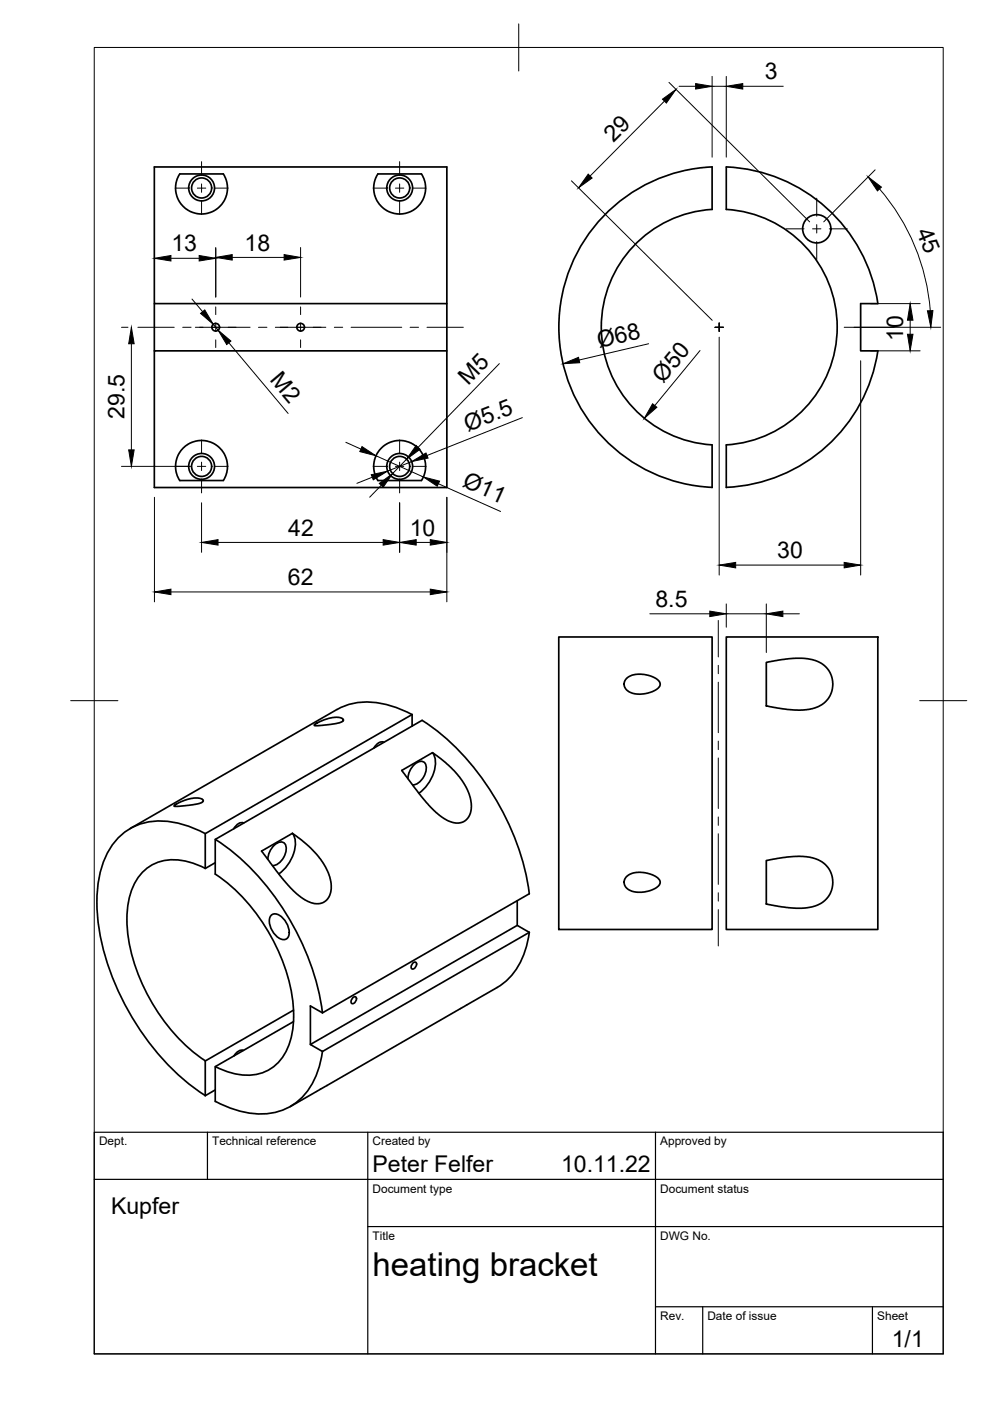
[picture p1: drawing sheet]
<svg xmlns="http://www.w3.org/2000/svg" width="210mm" height="297mm" viewBox="0 0 210 297" stroke-linecap="round" stroke-linejoin="round" font-family="sans-serif">
<!-- layer: Visible -->
<g fill="none" stroke="#000" stroke-width=".36">
<path d="M38.1 36.9h9.2l.7 1.3 .2 1.6-.2 1.6-.5 1.3-.7 .9-1 .8-1.9 .9h-2.1l-1.1-.3-1-.5-1.5-1.5-.5-.9-.4-1.2v-2.2zM80.1 36.9h9.2l.7 1.2 .2 1.4-.1 1.4-.6 1.7-.6 .8-.9 .9-.9 .5-1.2 .4-2.1 .1-1.8-.7-1.6-1.3-.6-1-.4-1.2-.1-1.9 .3-1.3zM151 35.4v9M151 35.4a34 34 0 0 0-32.5 34 34 34 0 0 0 32.5 33.9M151 44.4a25 25 0 0 0-23.5 25 25 25 0 0 0 23.5 24.9M32.7 64.4v10M94.7 64.4h-62v-29h62v68h-62v-29h62M186.1 64.4h-3.6v10h3.6a34 34 0 0 1-32.1 28.9M186.1 64.4a34 34 0 0 0-32.1-29v9a25 25 0 0 1 23.5 25 25 25 0 0 1-23.5 24.9M38.8 95.1l1.5-1.2 2.1-.5 1.2 .1 1 .2 1.5 .9 1.4 1.5 .7 1.8v1.1l-.1 1.2-.8 1.7h-9.2l-.8-1.9v-1.7l.5-1.9zM80.8 95.1l1.6-1.2 2-.5 1.2 .1 1.1 .2 1.5 .9 1.3 1.5 .7 2-.1 1.9-.8 1.9h-9.2l-.7-1.7-.2-1.8 .5-1.6zM151 94.3v9.1"/>
<path d="M154 94.3v9.1M118.5 135.1h32.5v62h-32.5zM154 135.1h32.1v62h-32.1zM66.7 153.6l1.7-.9 2.1-.6h1.4l.6 .2 .3 .3-.4 .5-1.3 .3-3.7 .5-.7-.1zM81.4 157.4a1.87 1.87 0 0 0-2.1 1.2M87.4 154v-2.5l-43.9 25.2v7.4l2.1-1.2M87.4 151.5a18.1 18.1 0 0 0-13.9-2l-2 .9-43.9 25.3M89.5 152.7l-43.9 25.3v7.3M89.5 152.7a52.8 52.8 0 0 1 19.5 24.6 48.2 48.2 0 0 1 3.2 12.2l-43.8 25.2M91.7 159.6a5.3 5.3 0 0 1-.3 5.5l-1.1 1.8-1.5 1.3M132.9 143.8l.6-.4 1-.4h2.3l1.4 .4 1.1 .6 .5 .6 .2 .7-.6 .8-1.5 .7-1.6 .3h-2l-1.1-.6-.7-.7-.1-1.1zM162.5 140.4l3.4-.6 2.8-.2h2.4l1.6 .4 1.1 .4 1.6 1.3 .9 1.6 .3 1.2v1.1l-.6 2-1 1.2-.7 .5-1 .6-1.9 .5-3.3 .1-5.6-.8z"/>
<path d="M37 170.8l1.6-.9 2.1-.6 1.6-.1 .6 .2 .2 .3-.3 .5-1.8 .4-3.3 .4-.7-.1zM43.5 176.7a17.9 17.9 0 0 0-13.6-2 12.9 12.9 0 0 0-8.2 8.7 32.5 32.5 0 0 0 .3 18.4 55.2 55.2 0 0 0 19.8 29.3l1.7 1.2M45.6 178a52.8 52.8 0 0 1 19.5 24.5 48.2 48.2 0 0 1 3.3 12.2M51.7 174.5a1.87 1.87 0 0 0-2.2 1.2M62 176.7a5.3 5.3 0 0 1-.3 5.5l-1.1 1.8-1.5 1.3M85.2 163.4l6.5-3.8 .2 .2 2.6 1.9 1.8 1.7 1.1 1.3 1.4 2.1 .7 1.6 .4 2-.1 1.6-.5 1.3-.5 .6-.7 .4-1.4 .2-1.6-.4-1.5-.9-1.5-1.3-1.7-1.8zM86.5 165.1a3.9 3.9 0 0 1 2.6-3.7 1.24 1.24 0 0 1 1.3 1.7 3.7 3.7 0 0 1-2.9 3.3M43.5 184.1a13 13 0 0 0-10.1-1.3 10.3 10.3 0 0 0-6.2 8.6 31.9 31.9 0 0 0 4.1 19.5 37.8 37.8 0 0 0 12.2 14M45.6 185.3a39.8 39.8 0 0 1 16.6 28.3 15.1 15.1 0 0 1-3.3 11.7 9.7 9.7 0 0 1-10 2.1l-3.2-1.3M55.5 180.5l6.5-3.8 .5 .3 3.4 2.8 2 2.3 1.1 1.7 .9 2 .3 1.9-.1 1.5-.7 1.4-1 .8-1.4 .2-1.6-.4-1.6-.9-1.5-1.4-2.2-2.3zM56.8 182.2a3.9 3.9 0 0 1 2.6-3.7 1.24 1.24 0 0 1 1.3 1.7 3.7 3.7 0 0 1-2.9 3.3M57.4 194.2a1.47 1.47 0 0 1 2.3 .2 4 4 0 0 1 1.3 4.4 1.47 1.47 0 0 1-2.3-.2 4 4 0 0 1-1.3-4.4z"/>
<path d="M109.7 191v5.2l2.5 1.5M109.7 196.2l-43.9 25.3 2.6 1.4 43.8-25.2M112.2 197.7a15.2 15.2 0 0 1-6.8 11.7l-37.5 21.5M132.9 185.8l.7-.5 1-.3 1.2-.1 1.1 .2 1.4 .4 1.1 .6 .5 .5 .1 .7-.7 .8-1.4 .7-1.9 .4-1.5-.1-1.2-.5-.8-.8-.2-1zM162.5 182.4l3.6-.6 3.1-.2 2.6 .2 1.8 .5 1.4 1.1 .8 .9 .5 .9 .3 2.1-.2 1-.4 1.3-.8 1-1.2 .9-1.3 .6-1.6 .4h-3.9l-4.7-.8zM62.2 216.6l-16.6 9.6v7.3M62.2 214.2l-18.7 10.7v7.4l2.1-1.2M68.4 214.7l-2.6-1.4v8.2M74.8 211.6l.6-.2a.94 .94 0 0 1-.8 1.4 .81 .81 0 0 1 .2-1.2zM87.5 204.2l.7-.2a.94 .94 0 0 1-.9 1.4 .81 .81 0 0 1 .2-1.2zM51.6 222.7a1.77 1.77 0 0 0-2 1.2M67.9 230.9l-6.3 3.7"/>
<path d="M68.4 222.9a15.4 15.4 0 0 1-6.4 11.4 14.3 14.3 0 0 1-12.6 .8l-3.7-1.6"/>
<circle cx="42.7" cy="39.9" r="2.13"/>
<circle cx="42.7" cy="39.9" r="2.74"/>
<circle cx="84.7" cy="39.9" r="2.13"/>
<circle cx="84.7" cy="39.9" r="2.74"/>
<circle cx="173.2" cy="48.5" r="3"/>
<circle cx="45.7" cy="69.4" r=".81"/>
<circle cx="63.7" cy="69.4" r=".81"/>
<circle cx="42.7" cy="98.9" r="2.13"/>
<circle cx="42.7" cy="98.9" r="2.74"/>
<circle cx="84.7" cy="98.9" r="2.13"/>
<circle cx="84.7" cy="98.9" r="2.74"/>
</g>
<!-- layer: BORDER -->
<path d="M20 10.1h180v276.9h-180zM110 5.1v10M15 148.6h10M195 148.6h10" fill="none" stroke="#000" stroke-width=".21"/>
<!-- layer: TITLEBLOCK -->
<path d="M20 240.1h180v46.9h-180zM20 250h180M44 240.1v9.9M78 240.1v46.9M139 240.1v46.9M78 260.1h122M139 277.1h61M149 277.1v9.9M185 277.1v9.9" fill="none" stroke="#000" stroke-width=".25"/>
<!-- layer: Smart Centers -->
<g fill="none" stroke="#000" stroke-width=".21">
<path d="M37.1 39.9h2.9M41.8 39.9h1.8M42.7 34.3v2.9M42.7 39v1.8M45.4 39.9h2.9M79.1 39.9h3M83.8 39.9h1.8M84.7 34.3v2.9M84.7 39v1.8M87.4 39.9h3M42.7 42.6v2.9M84.7 42.6v2.9"/>
<path d="M166.7 48.5h3.8M172.3 48.5h1.8M173.2 42v3.9M173.2 47.6v1.8M173.2 51.2v3.8M175.8 48.5h3.9M29.2 69.4h7.7M38.7 69.4h1.8M41.4 69.4h11.6M45.7 65.1v1.6M45.7 68.5v1.8M45.7 72.1v1.6"/>
<path d="M54.8 69.4h1.8M58.4 69.4h10.7M63.7 65.1v1.6M63.7 68.5v1.8M63.7 72.1v1.6M70.9 69.4h1.8M74.4 69.4h10.8M87 69.4h1.7M90.5 69.4h7.7M151.6 69.4h1.8M152.5 68.5v1.8M179 69.4h10.6"/>
<path d="M37.1 98.9h2.9M41.8 98.9h1.8M42.7 93.3v2.9M42.7 98v1.8M45.4 98.9h2.9M79.1 98.9h3M83.8 98.9h1.8M84.7 93.3v2.9M84.7 98v1.8M87.4 98.9h3M42.7 101.6v2.9M84.7 101.6v2.9"/>
<path d="M152.3 131.6v7.7M152.3 141.1v1.7M152.3 144.6v10.7M152.3 157.1v1.8M152.3 160.7v10.7M152.3 173.2v1.8M152.3 176.8v10.7M152.3 189.3v1.8M152.3 192.9v7.7"/>
</g>
<!-- layer: FD_Dimensions -->
<g fill="none" stroke="#000" stroke-width=".21">
<path d="M141.8 17.5l29.9 29.5M144 18.3h3.5M151 16.2v17.1M151 18.3h3M154 16.2v17.1M157.5 18.3h8.6M121.2 38.3l29.8 29.6M140.9 21.4l-15.8 15.9M185.5 36l-10.9 11M36.2 54.8h6M45.7 52.5v10.5M49.2 54.6h11"/>
<path d="M63.7 52.5v10.5M186.5 40.1a44.9 44.9 0 0 1 10.7 25.8M25.8 69.4h1.3M27.9 72.9v22.5M40.7 63.4l2.3 2.7M45.2 68.8l1 1.2M48.5 72.7l12.6 15M105.9 77.1l-17.3 17.8M137.5 72.9l-14.7 3.4M148.4 74.3l-9.6 11.7M152.5 71.5v50.4M181.1 69.4h18.4"/>
<path d="M182.5 76.5v45.4M184.6 74.4h10.5M184.6 64.4h10.5M193 67.9v3M25.8 98.9h14.8M73.3 93.8l3.2 1.4M79.7 96.6l10 4.5M86.2 97.4l-3 3M87.3 97.9l-5.1 2M110.7 88.5l-20.1 8.1M32.7 105.4v22.2M42.7 106.6v10.5"/>
<path d="M46.2 115h35M78.9 101.2l-3.2 1.3M80.8 102.9l-2.4 2.5M84.7 106.6v10.5M88.2 115h3M92.9 102.6l13.2 5.8M94.7 105.4v22.2M156 119.8h23M36.2 125.5h55M137.8 130.1h12.7M154 128v5M154 130.1h8.5"/>
<path d="M162.5 128v10.4M166 130.1h3.5"/>
</g>
<g fill="#000" stroke="#000" stroke-width=".21">
<path d="M147.5 17.7l3.5 .6-3.5 .6zM154 18.3l3.5-.6v1.2zM124.7 36.9l.8 .8-2.8 2.1zM140.5 21l2.8-2-2 2.9zM32.7 54.8l3.5-.6v1.1zM42.2 54.2l3.5 .6-3.5 .5zM45.7 54.6l3.5-.6v1.1zM60.2 54l3.5 .6-3.5 .5zM184.1 37.5l2.8 2.2-.9 .8zM27.9 69.4l.5 3.5h-1.1zM42.5 66.4l.9-.7 1.8 3.1zM46.2 70l2.8 2.3-.9 .8z"/>
<path d="M119.4 77.1l3.3-1.3 .2 1.1zM192.4 70.9h1.2l-.6 3.5zM193 64.4l.6 3.5h-1.2zM196.6 65.9h1.2l-.4 3.5zM27.3 95.4h1.1l-.5 3.5zM76.8 94.7l2.9 1.9-3.4-.9zM88.2 94.5l.9 .8-2.9 2.1zM87.3 97.9l3-1.9 .5 1.1zM138.4 85.6l.9 .7-2.7 2.4zM42.7 115l3.5-.6v1.2zM78.7 100.7l3.5-.8-3.1 1.8zM80.4 102.5l2.8-2.1-2 2.9z"/>
<path d="M81.2 114.4l3.5 .6-3.5 .6zM84.7 115l3.5-.6v1.2zM91.2 114.4l3.5 .6-3.5 .6zM89.7 101.1l3.5 .9-.5 1.1zM152.5 119.8l3.5-.6v1.2zM179 119.2l3.5 .6-3.5 .6zM32.7 125.5l3.5-.6v1.2zM91.2 124.9l3.5 .6-3.5 .6zM150.5 129.6l3.5 .5-3.5 .6zM162.5 130.1l3.5-.5v1.1z"/>
</g>
<text font-size="7" x="79" y="270.6">heating bracket</text>
<g font-size="4.9">
<text x="162.2" y="16.8">3</text>
<text x="130.1" y="30.3" transform="rotate(-45 130.1 30.3)">29</text>
<text x="36.4" y="53.3">13</text>
<text x="51.9" y="53.1">18</text>
<text x="194.2" y="49.1" transform="rotate(67 194.2 49.1)">45</text>
<text x="127" y="73.8" transform="rotate(-13 127 73.8)">Ø68</text>
<text x="191.5" y="72.2" transform="rotate(-90 191.5 72.2)">10</text>
<text x="57.1" y="80.7" transform="rotate(50 57.1 80.7)">M2</text>
<text x="99.3" y="81.8" transform="rotate(-46 99.3 81.8)">M5</text>
<text x="140.6" y="81.4" transform="rotate(-50 140.6 81.4)">Ø50</text>
<text x="26.4" y="88.9" transform="rotate(-90 26.4 88.9)">29.5</text>
<text x="99.2" y="91.5" transform="rotate(-22 99.2 91.5)">Ø5.5</text>
<text x="97.9" y="103.1" transform="rotate(24 97.9 103.1)">Ø11</text>
<text x="61.1" y="113.6">42</text>
<text x="86.9" y="113.5">10</text>
<text x="164.8" y="118.3">30</text>
<text x="61" y="124">62</text>
<text x="139" y="128.7">8.5</text>
<text x="79" y="248.5">Peter Felfer</text>
<text x="119" y="248.5">10.11.22</text>
<text x="23.6" y="257.3">Kupfer</text>
<text x="189.1" y="285.7">1/1</text>
</g>
<g font-size="2.5">
<text x="21" y="242.9">Dept.</text>
<text x="45" y="242.9">Technical reference</text>
<text x="79" y="242.9">Created by</text>
<text x="140" y="242.9">Approved by</text>
<text x="79" y="252.8">Document type</text>
<text x="140" y="252.8">Document status</text>
<text x="79" y="262.9">Title</text>
<text x="140" y="262.9">DWG No.</text>
<text x="140" y="279.9">Rev.</text>
<text x="150" y="279.9">Date of issue</text>
<text x="186" y="279.9">Sheet</text>
</g>
</svg>
